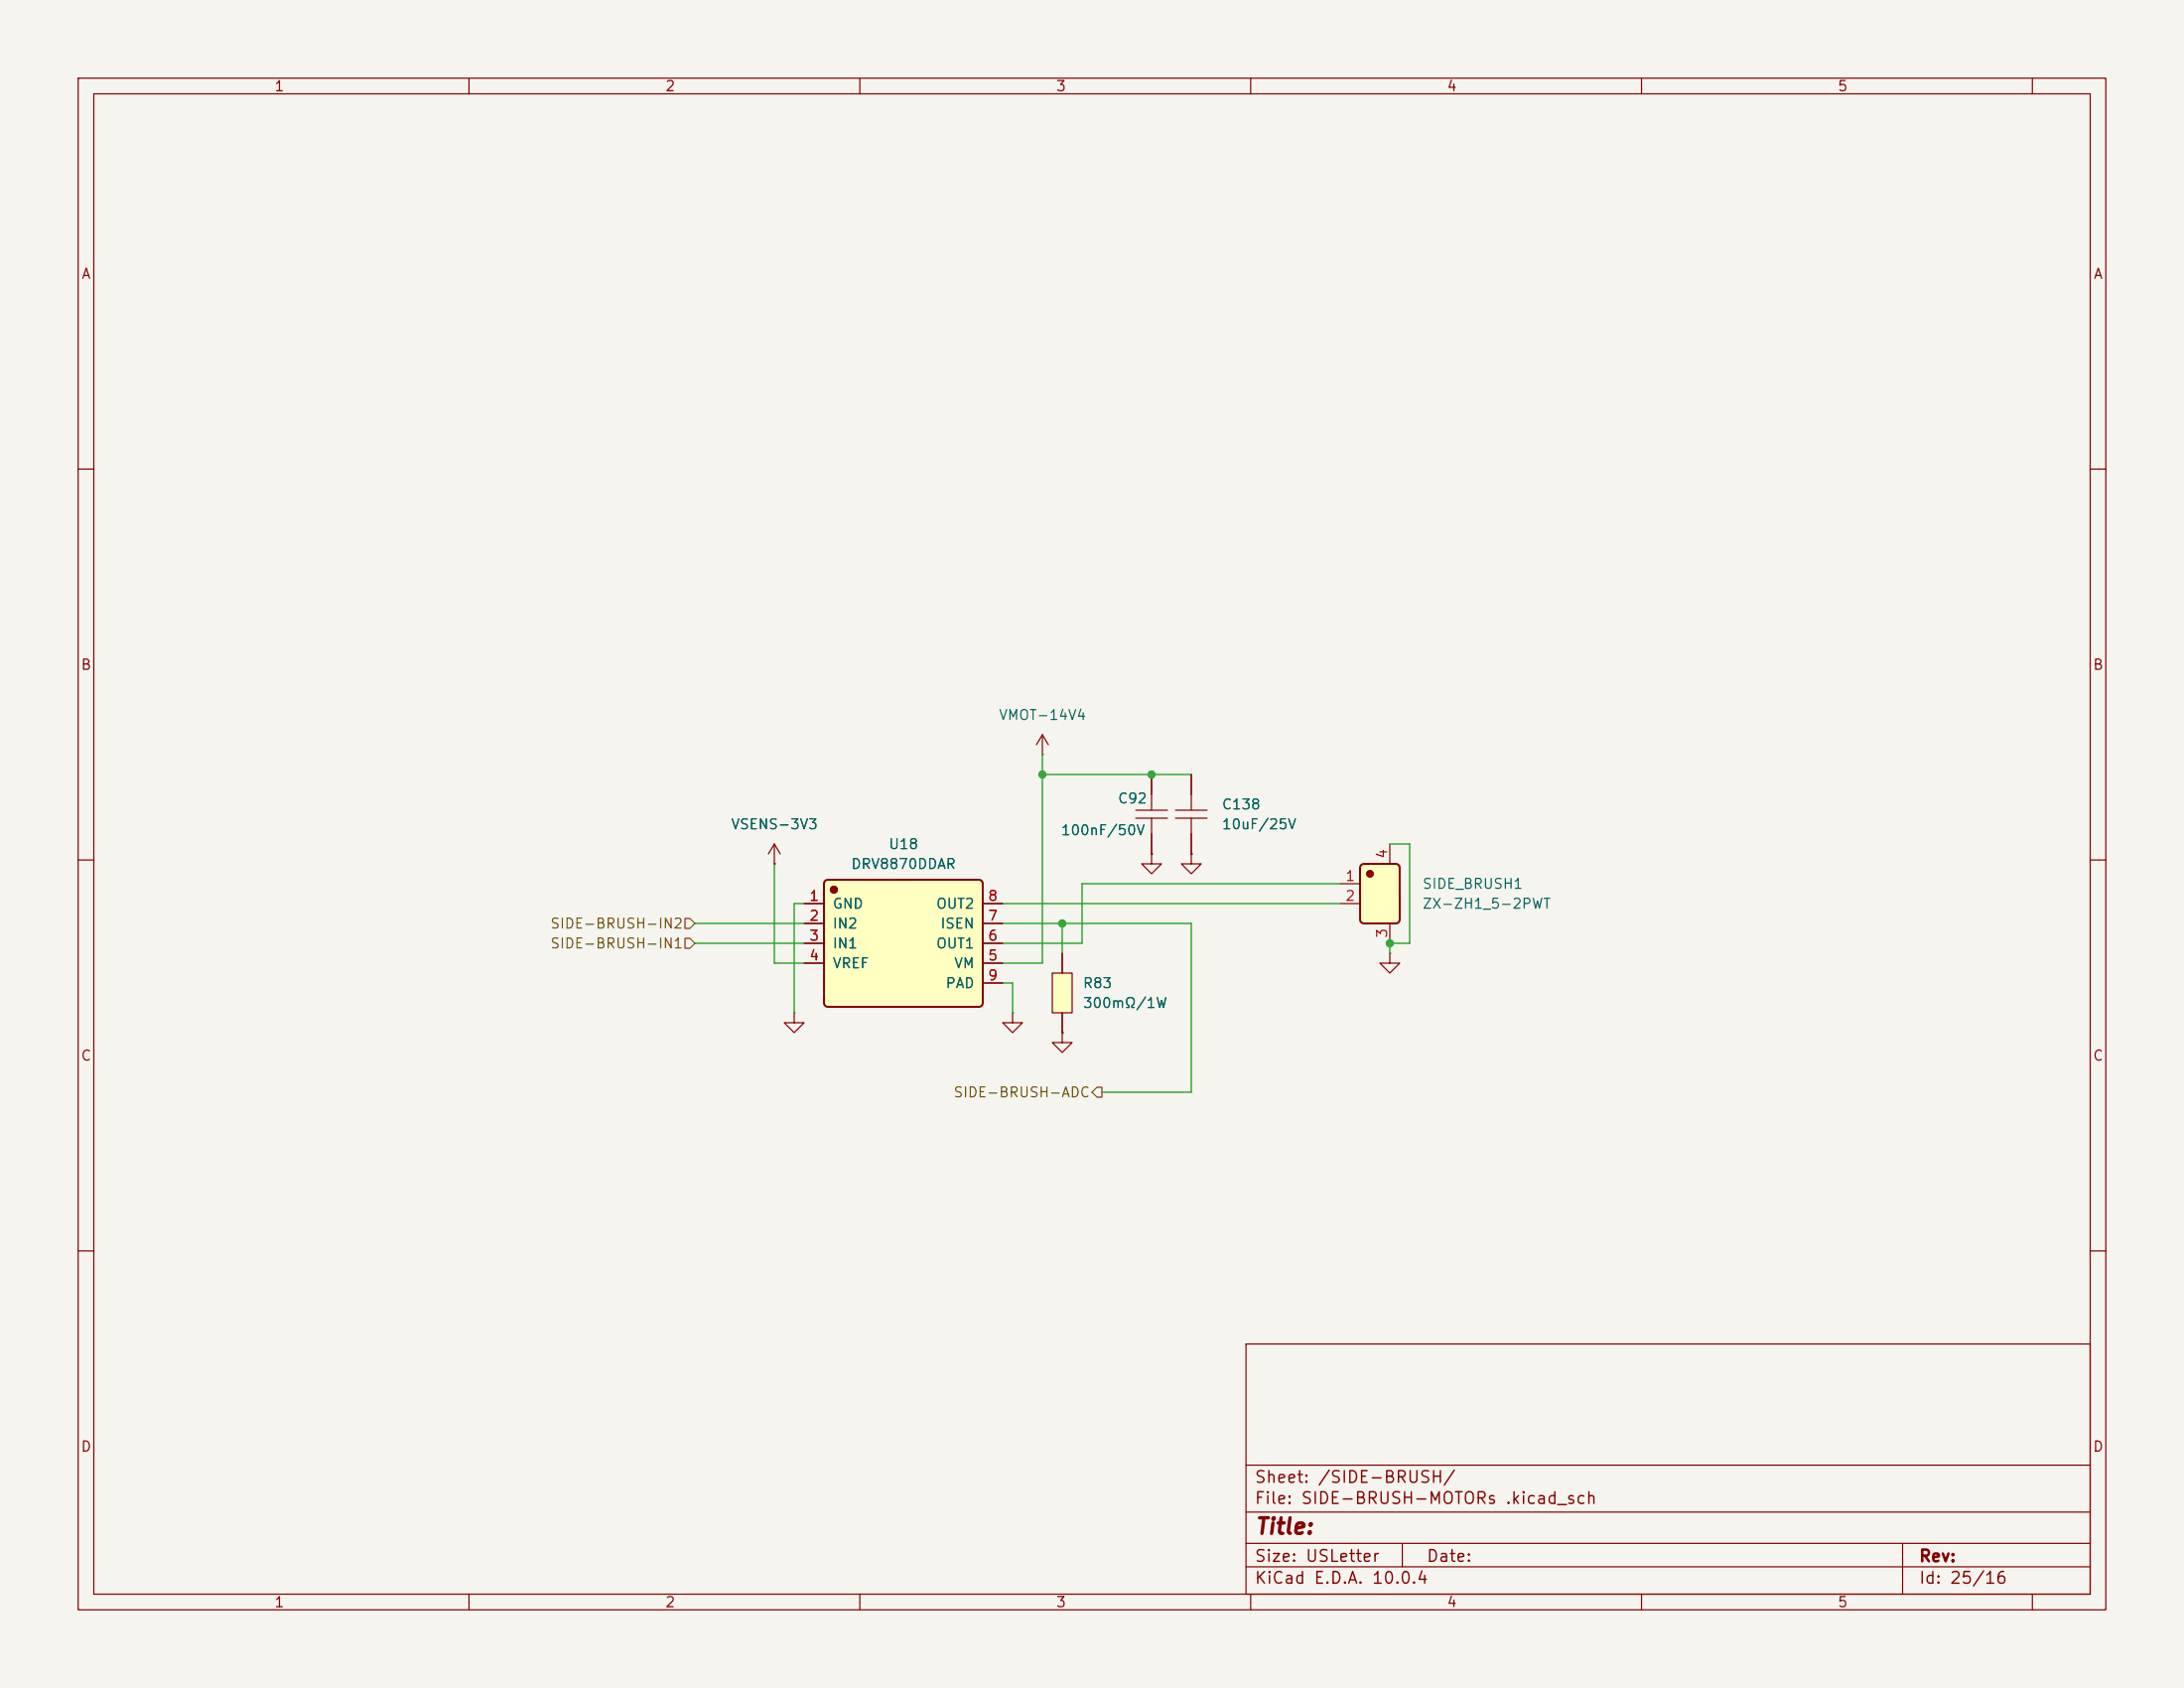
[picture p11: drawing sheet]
(kicad_sch
 (version 20260306)
 (generator "eeschema")
 (generator_version "10.0")
 (paper "USLetter")
 (lib_symbols
  (symbol "JLCImport:CL10A106MA8NRNC"
   (pin_numbers (hide yes))
   (pin_names (hide yes)) (exclude_from_sim no) (in_bom yes) (on_board yes)
   (in_pos_files yes)
   (duplicate_pin_numbers_are_jumpers no)
   (property "Reference" "C" (at 0 5.08 0) (show_name no) (do_not_autoplace no) (effects (font (size 1.27 1.27))))
   (property "Value" "10uF/25V" (at 0 -5.08 0) (show_name no) (do_not_autoplace no) (effects (font (size 1.27 1.27))))
   (property "Footprint" "JLCImport:C0603" (at 0 -7.62 0) (show_name no) (do_not_autoplace no) (hide yes) (effects (font (size 1.27 1.27))))
   (property "Datasheet" "https://lcsc.com/product-detail/Multilayer-Ceramic-Capacitors-MLCC-SMD-SMT_SAMSUNG_CL10A106MA8NRNC_10uF-106-20-25V_C96446.html" (at 0 -10.16 0) (show_name no) (do_not_autoplace no) (hide yes) (effects (font (size 1.27 1.27))))
   (property "Description" "10uF 25V X5R ±20% 0603 Multilayer Ceramic Capacitors MLCC - SMD/SMT ROHS" (at 0 0 0) (show_name no) (do_not_autoplace no) (hide yes) (effects (font (size 1.27 1.27))))
   (property "Manufacturer" "SAMSUNG(三星)" (at 0 -12.7 0) (show_name no) (do_not_autoplace no) (hide yes) (effects (font (size 1.27 1.27))))
   (property "MPN" "CL10A106MA8NRNC" (at 0 -15.24 0) (show_name no) (do_not_autoplace no) (hide yes) (effects (font (size 1.27 1.27))))
   (property "LCSC" "C96446" (at 0 -17.78 0) (show_name no) (do_not_autoplace no) (hide yes) (effects (font (size 1.27 1.27))))
   (symbol "CL10A106MA8NRNC_0_1"
    (polyline (pts (xy -0.51 0) (xy -2.54 0)) (stroke (width 0) (type default)) (fill (type none)))
    (polyline (pts (xy -0.51 -2.03) (xy -0.51 2.03)) (stroke (width 0) (type default)) (fill (type none)))
    (polyline (pts (xy 0.51 2.03) (xy 0.51 -2.03)) (stroke (width 0) (type default)) (fill (type none)))
    (polyline (pts (xy 2.54 0) (xy 0.51 0)) (stroke (width 0) (type default)) (fill (type none)))
    (pin passive line (at -5.08 0 0) (length 2.54) (name "1" (effects (font (size 1.27 1.27)))) (number "1" (effects (font (size 1.27 1.27)))))
    (pin passive line (at 5.08 0 180) (length 2.54) (name "2" (effects (font (size 1.27 1.27)))) (number "2" (effects (font (size 1.27 1.27))))))
   (embedded_fonts no))
  (symbol "JLCImport:CL10B104KB8NNNC"
   (pin_numbers (hide yes))
   (pin_names (hide yes)) (exclude_from_sim no) (in_bom yes) (on_board yes)
   (in_pos_files yes)
   (duplicate_pin_numbers_are_jumpers no)
   (property "Reference" "C" (at 0 5.08 0) (show_name no) (do_not_autoplace no) (effects (font (size 1.27 1.27))))
   (property "Value" "100nF/50V" (at 0 -5.08 0) (show_name no) (do_not_autoplace no) (effects (font (size 1.27 1.27))))
   (property "Footprint" "JLCImport:C0603" (at 0 -7.62 0) (show_name no) (do_not_autoplace no) (hide yes) (effects (font (size 1.27 1.27))))
   (property "Datasheet" "https://lcsc.com/product-detail/Multilayer-Ceramic-Capacitors-MLCC-SMD-SMT_SAMSUNG_CL10B104KB8NNNC_100nF-104-10-50V_C1591.html" (at 0 -10.16 0) (show_name no) (do_not_autoplace no) (hide yes) (effects (font (size 1.27 1.27))))
   (property "Description" "100nF 50V X7R ±10% 0603 Multilayer Ceramic Capacitors MLCC - SMD/SMT ROHS" (at 0 -22.86 0) (show_name no) (do_not_autoplace no) (hide yes) (effects (font (size 1.27 1.27))))
   (property "Manufacturer" "SAMSUNG(三星)" (at 0 -12.7 0) (show_name no) (do_not_autoplace no) (hide yes) (effects (font (size 1.27 1.27))))
   (property "MPN" "CL10B104KB8NNNC" (at 0 -15.24 0) (show_name no) (do_not_autoplace no) (hide yes) (effects (font (size 1.27 1.27))))
   (property "LCSC" "C1591" (at 0 -17.78 0) (show_name no) (do_not_autoplace no) (hide yes) (effects (font (size 1.27 1.27))))
   (symbol "CL10B104KB8NNNC_0_1"
    (polyline (pts (xy -0.51 0) (xy -2.54 0)) (stroke (width 0) (type default)) (fill (type none)))
    (polyline (pts (xy -0.51 -2.03) (xy -0.51 2.03)) (stroke (width 0) (type default)) (fill (type none)))
    (polyline (pts (xy 0.51 2.03) (xy 0.51 -2.03)) (stroke (width 0) (type default)) (fill (type none)))
    (polyline (pts (xy 2.54 0) (xy 0.51 0)) (stroke (width 0) (type default)) (fill (type none)))
    (pin passive line (at -5.08 0 0) (length 2.54) (name "1" (effects (font (size 1.27 1.27)))) (number "1" (effects (font (size 1.27 1.27)))))
    (pin passive line (at 5.08 0 180) (length 2.54) (name "2" (effects (font (size 1.27 1.27)))) (number "2" (effects (font (size 1.27 1.27))))))
   (embedded_fonts no))
  (symbol "JLCImport:DRV8870DDAR"
   (pin_names
    (offset 1.016)) (exclude_from_sim no) (in_bom yes) (on_board yes)
   (in_pos_files yes)
   (duplicate_pin_numbers_are_jumpers no)
   (property "Reference" "U" (at 0 10.128 0) (show_name no) (do_not_autoplace no) (effects (font (size 1.27 1.27))))
   (property "Value" "DRV8870DDAR" (at 0 -10.128 0) (show_name no) (do_not_autoplace no) (effects (font (size 1.27 1.27))))
   (property "Footprint" "JLCImport:DRV8870DDAR" (at 0 0 0) (show_name no) (do_not_autoplace no) (hide yes) (effects (font (size 1.27 1.27))))
   (property "Datasheet" "https://www.lcsc.com/datasheet/lcsc_datasheet_1809050151_Texas-Instruments-DRV8870DDAR_C86590.pdf" (at 0 0 0) (show_name no) (do_not_autoplace no) (hide yes) (effects (font (size 1.27 1.27))))
   (property "Description" "-40℃~+125℃ 1 10uA 3.6A 565mΩ Yes HSOP-8-EP Brushed DC Motor Drivers ROHS" (at 0 0 0) (show_name no) (do_not_autoplace no) (hide yes) (effects (font (size 1.27 1.27))))
   (property "LCSC" "C86590" (at 0 0 0) (show_name no) (do_not_autoplace no) (hide yes) (effects (font (size 1.27 1.27))))
   (property "Manufacturer" "Texas Instruments" (at 0 0 0) (show_name no) (do_not_autoplace no) (hide yes) (effects (font (size 1.27 1.27))))
   (property "Manufacturer Part" "DRV8870DDAR" (at 0 0 0) (show_name no) (do_not_autoplace no) (hide yes) (effects (font (size 1.27 1.27))))
   (symbol "DRV8870DDAR_0_1"
    (circle (center -8.89 6.858) (radius 0.381) (stroke (width 0.254) (type solid)) (fill (type outline)))
    (circle (center -8.89 6.858) (radius 0.381) (stroke (width 0.254) (type solid)) (fill (type outline)))
    (polyline (pts (xy 9.652 -8.128) (xy 9.7511 -8.1183) (xy 9.8464 -8.0893) (xy 9.9343 -8.0424) (xy 10.0112 -7.9792) (xy 10.0744 -7.9022) (xy 10.1214 -7.8144) (xy 10.1503 -7.7191) (xy 10.16 -7.62) (xy 10.1503 7.7191) (xy 10.1214 7.8144) (xy 10.0744 7.9022) (xy 10.0112 7.9792) (xy 9.9343 8.0424) (xy 9.8464 8.0893) (xy 9.7511 8.1183) (xy 9.652 8.128) (xy -9.7511 8.1183) (xy -9.8464 8.0893) (xy -9.9343 8.0424) (xy -10.0112 7.9792) (xy -10.0744 7.9022) (xy -10.1214 7.8144) (xy -10.1503 7.7191) (xy -10.16 7.62) (xy -10.1503 -7.7191) (xy -10.1214 -7.8144) (xy -10.0744 -7.9022) (xy -10.0112 -7.9792) (xy -9.9343 -8.0424) (xy -9.8464 -8.0893) (xy -9.7511 -8.1183) (xy -9.652 -8.128) (xy 9.652 -8.128)) (stroke (width 0.254) (type solid)) (fill (type background)))
    (pin power_in line (at -12.7 5.08 0) (length 2.54) (name "GND" (effects (font (size 1.27 1.27)))) (number "1" (effects (font (size 1.27 1.27)))))
    (pin passive line (at -12.7 2.54 0) (length 2.54) (name "IN2" (effects (font (size 1.27 1.27)))) (number "2" (effects (font (size 1.27 1.27)))))
    (pin passive line (at -12.7 0 0) (length 2.54) (name "IN1" (effects (font (size 1.27 1.27)))) (number "3" (effects (font (size 1.27 1.27)))))
    (pin passive line (at -12.7 -2.54 0) (length 2.54) (name "VREF" (effects (font (size 1.27 1.27)))) (number "4" (effects (font (size 1.27 1.27)))))
    (pin power_in line (at 12.7 -2.54 180) (length 2.54) (name "VM" (effects (font (size 1.27 1.27)))) (number "5" (effects (font (size 1.27 1.27)))))
    (pin passive line (at 12.7 0 180) (length 2.54) (name "OUT1" (effects (font (size 1.27 1.27)))) (number "6" (effects (font (size 1.27 1.27)))))
    (pin passive line (at 12.7 2.54 180) (length 2.54) (name "ISEN" (effects (font (size 1.27 1.27)))) (number "7" (effects (font (size 1.27 1.27)))))
    (pin passive line (at 12.7 5.08 180) (length 2.54) (name "OUT2" (effects (font (size 1.27 1.27)))) (number "8" (effects (font (size 1.27 1.27)))))
    (pin passive line (at 12.7 -5.08 180) (length 2.54) (name "PAD" (effects (font (size 1.27 1.27)))) (number "9" (effects (font (size 1.27 1.27))))))
   (embedded_fonts no))
  (symbol "JLCImport:RLH12FTCR300"
   (pin_numbers (hide yes))
   (pin_names (hide yes)) (exclude_from_sim no) (in_bom yes) (on_board yes)
   (in_pos_files yes)
   (duplicate_pin_numbers_are_jumpers no)
   (property "Reference" "R" (at 0 5.08 0) (show_name no) (do_not_autoplace no) (effects (font (size 1.27 1.27))))
   (property "Value" "300mΩ/1W" (at 0 -5.08 0) (show_name no) (do_not_autoplace no) (effects (font (size 1.27 1.27))))
   (property "Footprint" "JLCImport:R1206" (at 0 -7.62 0) (show_name no) (do_not_autoplace no) (hide yes) (effects (font (size 1.27 1.27))))
   (property "Datasheet" "https://www.lcsc.com/datasheet/C22464904.pdf" (at 0 -10.16 0) (show_name no) (do_not_autoplace no) (hide yes) (effects (font (size 1.27 1.27))))
   (property "Description" "1W 300mΩ Current Sense Resistor Surface Mount ±1% ±100ppm/℃ 1206 Current Sense Resistors / Shunt Resistors ROHS" (at 0 0 0) (show_name no) (do_not_autoplace no) (hide yes) (effects (font (size 1.27 1.27))))
   (property "Manufacturer" "大毅科技" (at 0 -12.7 0) (show_name no) (do_not_autoplace no) (hide yes) (effects (font (size 1.27 1.27))))
   (property "MPN" "RLH12FTCR300" (at 0 -15.24 0) (show_name no) (do_not_autoplace no) (hide yes) (effects (font (size 1.27 1.27))))
   (property "LCSC" "C22464904" (at 0 -17.78 0) (show_name no) (do_not_autoplace no) (hide yes) (effects (font (size 1.27 1.27))))
   (symbol "RLH12FTCR300_0_1"
    (rectangle (start -2.54 1.27) (end 2.54 -1.27) (stroke (width 0) (type default)) (fill (type background)))
    (pin passive line (at -5.08 0 0) (length 2.54) (name "1" (effects (font (size 1.27 1.27)))) (number "1" (effects (font (size 1.27 1.27)))))
    (pin passive line (at 5.08 0 180) (length 2.54) (name "2" (effects (font (size 1.27 1.27)))) (number "2" (effects (font (size 1.27 1.27))))))
   (embedded_fonts no))
  (symbol "JLCImport:ZX-ZH1_5-2PWT"
   (pin_names
    (offset 1.016) (hide yes)) (exclude_from_sim no) (in_bom yes) (on_board yes)
   (in_pos_files yes)
   (duplicate_pin_numbers_are_jumpers no)
   (property "Reference" "U" (at 0 8.35 0) (show_name no) (do_not_autoplace no) (effects (font (size 1.27 1.27))))
   (property "Value" "ZX-ZH1_5-2PWT" (at 0 -8.35 0) (show_name no) (do_not_autoplace no) (effects (font (size 1.27 1.27))))
   (property "Footprint" "JLCImport:ZX-ZH1_5-2PWT" (at 0 0 0) (show_name no) (do_not_autoplace no) (hide yes) (effects (font (size 1.27 1.27))))
   (property "Datasheet" "https://wmsc.lcsc.com/wmsc/upload/file/pdf/v2/lcsc/2312011606_Megastar-ZX-ZH1-5-2PWT_C19272405.pdf" (at 0 0 0) (show_name no) (do_not_autoplace no) (hide yes) (effects (font (size 1.27 1.27))))
   (property "Description" "-25℃~+85℃ 1 1.5mm 1A 1x2P 2 250V 2P 3.8mm 6mm 6mm Auxiliary Solder Pin Beige Brass LCP Surface Mount, Right Angle Tin ZH SMD,P=1.5mm,卧贴 Wire To Board Connector ROHS" (at 0 0 0) (show_name no) (do_not_autoplace no) (hide yes) (effects (font (size 1.27 1.27))))
   (property "LCSC" "C19272405" (at 0 0 0) (show_name no) (do_not_autoplace no) (hide yes) (effects (font (size 1.27 1.27))))
   (property "Manufacturer" "Megastar" (at 0 0 0) (show_name no) (do_not_autoplace no) (hide yes) (effects (font (size 1.27 1.27))))
   (property "Manufacturer Part" "ZX-ZH1.5-2PWT" (at 0 0 0) (show_name no) (do_not_autoplace no) (hide yes) (effects (font (size 1.27 1.27))))
   (symbol "ZX-ZH1_5-2PWT_0_1"
    (circle (center -1.27 2.54) (radius 0.381) (stroke (width 0.254) (type solid)) (fill (type outline)))
    (polyline (pts (xy 2.032 -3.81) (xy 2.1311 -3.8002) (xy 2.2264 -3.7713) (xy 2.3142 -3.7244) (xy 2.3912 -3.6612) (xy 2.4544 -3.5842) (xy 2.5013 -3.4964) (xy 2.5302 -3.4011) (xy 2.54 -3.302) (xy 2.5302 3.4011) (xy 2.5013 3.4964) (xy 2.4544 3.5842) (xy 2.3912 3.6612) (xy 2.3142 3.7244) (xy 2.2264 3.7713) (xy 2.1311 3.8002) (xy 2.032 3.81) (xy -2.1311 3.8002) (xy -2.2264 3.7713) (xy -2.3142 3.7244) (xy -2.3912 3.6612) (xy -2.4544 3.5842) (xy -2.5013 3.4964) (xy -2.5302 3.4011) (xy -2.54 3.302) (xy -2.5302 -3.4011) (xy -2.5013 -3.4964) (xy -2.4544 -3.5842) (xy -2.3912 -3.6612) (xy -2.3142 -3.7244) (xy -2.2264 -3.7713) (xy -2.1311 -3.8002) (xy -2.032 -3.81) (xy 2.032 -3.81)) (stroke (width 0.254) (type solid)) (fill (type background)))
    (pin passive line (at -5.08 1.27 0) (length 2.54) (name "1" (effects (font (size 1.27 1.27)))) (number "1" (effects (font (size 1.27 1.27)))))
    (pin passive line (at -5.08 -1.27 0) (length 2.54) (name "2" (effects (font (size 1.27 1.27)))) (number "2" (effects (font (size 1.27 1.27)))))
    (pin passive line (at 1.27 -6.35 90) (length 2.54) (name "3" (effects (font (size 1.27 1.27)))) (number "3" (effects (font (size 1.27 1.27)))))
    (pin passive line (at 1.27 6.35 270) (length 2.54) (name "4" (effects (font (size 1.27 1.27)))) (number "4" (effects (font (size 1.27 1.27))))))
   (embedded_fonts no))
  (symbol "power:GND"
   (power global)
   (pin_numbers (hide yes))
   (pin_names
    (offset 0) (hide yes)) (exclude_from_sim no) (in_bom yes) (on_board yes)
   (in_pos_files yes)
   (duplicate_pin_numbers_are_jumpers no)
   (property "Reference" "#PWR" (at 0 -6.35 0) (show_name no) (do_not_autoplace no) (hide yes) (effects (font (size 1.27 1.27))))
   (property "Value" "GND" (at 0 -3.81 0) (show_name no) (do_not_autoplace no) (effects (font (size 1.27 1.27))))
   (property "Footprint" "" (at 0 0 0) (show_name no) (do_not_autoplace no) (hide yes) (effects (font (size 1.27 1.27))))
   (property "Datasheet" "" (at 0 0 0) (show_name no) (do_not_autoplace no) (hide yes) (effects (font (size 1.27 1.27))))
   (property "Description" "Power symbol creates a global label with name \"GND\" , ground" (at 0 0 0) (show_name no) (do_not_autoplace no) (hide yes) (effects (font (size 1.27 1.27))))
   (symbol "GND_0_1"
    (polyline (pts (xy 0 0) (xy 0 -1.27) (xy 1.27 -1.27) (xy 0 -2.54) (xy -1.27 -1.27) (xy 0 -1.27)) (stroke (width 0) (type default)) (fill (type none))))
   (symbol "GND_1_1"
    (pin power_in line (at 0 0 270) (length 0) (name "" (effects (font (size 1.27 1.27)))) (number "1" (effects (font (size 1.27 1.27))))))
   (embedded_fonts no))
  (symbol "power:VPP"
   (power global)
   (pin_numbers (hide yes))
   (pin_names
    (offset 0) (hide yes)) (exclude_from_sim no) (in_bom yes) (on_board yes)
   (in_pos_files yes)
   (duplicate_pin_numbers_are_jumpers no)
   (property "Reference" "#PWR" (at 0 -3.81 0) (show_name no) (do_not_autoplace no) (hide yes) (effects (font (size 1.27 1.27))))
   (property "Value" "VPP" (at 0 3.556 0) (show_name no) (do_not_autoplace no) (effects (font (size 1.27 1.27))))
   (property "Footprint" "" (at 0 0 0) (show_name no) (do_not_autoplace no) (hide yes) (effects (font (size 1.27 1.27))))
   (property "Datasheet" "" (at 0 0 0) (show_name no) (do_not_autoplace no) (hide yes) (effects (font (size 1.27 1.27))))
   (property "Description" "Power symbol creates a global label with name \"VPP\"" (at 0 0 0) (show_name no) (do_not_autoplace no) (hide yes) (effects (font (size 1.27 1.27))))
   (symbol "VPP_0_1"
    (polyline (pts (xy -0.762 1.27) (xy 0 2.54)) (stroke (width 0) (type default)) (fill (type none)))
    (polyline (pts (xy 0 2.54) (xy 0.762 1.27)) (stroke (width 0) (type default)) (fill (type none)))
    (polyline (pts (xy 0 0) (xy 0 2.54)) (stroke (width 0) (type default)) (fill (type none))))
   (symbol "VPP_1_1"
    (pin power_in line (at 0 0 90) (length 0) (name "" (effects (font (size 1.27 1.27)))) (number "1" (effects (font (size 1.27 1.27))))))
   (embedded_fonts no)))
 (junction
  (at 135.89 118.11)
  (diameter 0)
  (color 0 0 0 0))
 (junction
  (at 177.8 120.65)
  (diameter 0)
  (color 0 0 0 0))
 (junction
  (at 147.32 99.06)
  (diameter 0)
  (color 0 0 0 0))
 (junction
  (at 133.35 99.06)
  (diameter 0)
  (color 0 0 0 0))
 (wire
  (pts (xy 133.35 123.19) (xy 128.27 123.19))
  (stroke (width 0) (type default)))
 (wire
  (pts (xy 138.43 120.65) (xy 128.27 120.65))
  (stroke (width 0) (type default)))
 (wire
  (pts (xy 88.9 120.65) (xy 102.87 120.65))
  (stroke (width 0) (type default)))
 (wire
  (pts (xy 152.4 118.11) (xy 152.4 139.7))
  (stroke (width 0) (type default)))
 (wire
  (pts (xy 99.06 110.49) (xy 99.06 123.19))
  (stroke (width 0) (type default)))
 (wire
  (pts (xy 101.6 115.57) (xy 101.6 129.54))
  (stroke (width 0) (type default)))
 (wire
  (pts (xy 133.35 99.06) (xy 133.35 123.19))
  (stroke (width 0) (type default)))
 (wire
  (pts (xy 128.27 125.73) (xy 129.54 125.73))
  (stroke (width 0) (type default)))
 (wire
  (pts (xy 171.45 113.03) (xy 138.43 113.03))
  (stroke (width 0) (type default)))
 (wire
  (pts (xy 177.8 120.65) (xy 177.8 121.92))
  (stroke (width 0) (type default)))
 (wire
  (pts (xy 177.8 107.95) (xy 180.34 107.95))
  (stroke (width 0) (type default)))
 (wire
  (pts (xy 135.89 118.11) (xy 135.89 121.92))
  (stroke (width 0) (type default)))
 (wire
  (pts (xy 133.35 96.52) (xy 133.35 99.06))
  (stroke (width 0) (type default)))
 (wire
  (pts (xy 135.89 118.11) (xy 152.4 118.11))
  (stroke (width 0) (type default)))
 (wire
  (pts (xy 128.27 115.57) (xy 171.45 115.57))
  (stroke (width 0) (type default)))
 (wire
  (pts (xy 133.35 99.06) (xy 147.32 99.06))
  (stroke (width 0) (type default)))
 (wire
  (pts (xy 129.54 125.73) (xy 129.54 129.54))
  (stroke (width 0) (type default)))
 (wire
  (pts (xy 99.06 123.19) (xy 102.87 123.19))
  (stroke (width 0) (type default)))
 (wire
  (pts (xy 128.27 118.11) (xy 135.89 118.11))
  (stroke (width 0) (type default)))
 (wire
  (pts (xy 102.87 115.57) (xy 101.6 115.57))
  (stroke (width 0) (type default)))
 (wire
  (pts (xy 140.97 139.7) (xy 152.4 139.7))
  (stroke (width 0) (type default)))
 (wire
  (pts (xy 88.9 118.11) (xy 102.87 118.11))
  (stroke (width 0) (type default)))
 (wire
  (pts (xy 180.34 120.65) (xy 177.8 120.65))
  (stroke (width 0) (type default)))
 (wire
  (pts (xy 147.32 99.06) (xy 152.4 99.06))
  (stroke (width 0) (type default)))
 (wire
  (pts (xy 180.34 107.95) (xy 180.34 120.65))
  (stroke (width 0) (type default)))
 (wire
  (pts (xy 138.43 113.03) (xy 138.43 120.65))
  (stroke (width 0) (type default)))
 (hierarchical_label "SIDE-BRUSH-IN1"
  (shape input)
  (at 88.9 120.65 180)
  (effects (font (size 1.27 1.27)) (justify right)))
 (hierarchical_label "SIDE-BRUSH-IN2"
  (shape input)
  (at 88.9 118.11 180)
  (effects (font (size 1.27 1.27)) (justify right)))
 (hierarchical_label "SIDE-BRUSH-ADC"
  (shape output)
  (at 140.97 139.7 180)
  (effects (font (size 1.27 1.27)) (justify right)))
 (symbol
  (lib_id "JLCImport:CL10A106MA8NRNC")
  (at 152.4 104.14 270)
  (unit 1)
  (body_style 1)
  (exclude_from_sim no)
  (in_bom yes)
  (on_board yes)
  (in_pos_files yes)
  (dnp no)
  (fields_autoplaced yes)
  (property "Reference" "C138" (at 156.21 102.8699 90) (show_name no) (do_not_autoplace no) (effects (font (size 1.27 1.27)) (justify left)))
  (property "Value" "10uF/25V" (at 156.21 105.4099 90) (show_name no) (do_not_autoplace no) (effects (font (size 1.27 1.27)) (justify left)))
  (property "Footprint" "JLCImport:C0603" (at 144.78 104.14 0) (hide yes) (show_name no) (do_not_autoplace no) (effects (font (size 1.27 1.27))))
  (property "Datasheet" "https://lcsc.com/product-detail/Multilayer-Ceramic-Capacitors-MLCC-SMD-SMT_SAMSUNG_CL10A106MA8NRNC_10uF-106-20-25V_C96446.html" (at 142.24 104.14 0) (hide yes) (show_name no) (do_not_autoplace no) (effects (font (size 1.27 1.27))))
  (property "Description" "10uF 25V X5R ±20% 0603 Multilayer Ceramic Capacitors MLCC - SMD/SMT ROHS" (at 152.4 104.14 0) (hide yes) (show_name no) (do_not_autoplace no) (effects (font (size 1.27 1.27))))
  (property "Manufacturer" "SAMSUNG(三星)" (at 139.7 104.14 0) (hide yes) (show_name no) (do_not_autoplace no) (effects (font (size 1.27 1.27))))
  (property "MPN" "CL10A106MA8NRNC" (at 137.16 104.14 0) (hide yes) (show_name no) (do_not_autoplace no) (effects (font (size 1.27 1.27))))
  (property "LCSC" "C96446" (at 134.62 104.14 0) (hide yes) (show_name no) (do_not_autoplace no) (effects (font (size 1.27 1.27))))
  (pin "2")
  (pin "1"))
 (symbol
  (lib_id "power:GND")
  (at 177.8 121.92 0)
  (unit 1)
  (body_style 1)
  (exclude_from_sim no)
  (in_bom yes)
  (on_board yes)
  (in_pos_files yes)
  (dnp no)
  (property "Reference" "#PWR0555" (at 177.8 121.92 0) (hide yes) (show_name no) (do_not_autoplace no) (effects (font (size 1.27 1.27))))
  (property "Value" "GND" (at 177.8 128.27 0) (hide yes) (show_name no) (do_not_autoplace no) (effects (font (size 1.27 1.27))))
  (property "Footprint" "" (at 177.8 121.92 0) (show_name no) (do_not_autoplace no) (effects (font (size 1.27 1.27))))
  (property "Datasheet" "" (at 177.8 121.92 0) (show_name no) (do_not_autoplace no) (effects (font (size 1.27 1.27))))
  (property "Description" "Power symbol creates a global label with name \"GND\" , ground" (at 177.8 121.92 0) (hide yes) (show_name no) (do_not_autoplace no) (effects (font (size 1.27 1.27))))
  (pin "1"))
 (symbol
  (lib_id "JLCImport:CL10B104KB8NNNC")
  (at 147.32 104.14 270)
  (mirror x)
  (unit 1)
  (body_style 1)
  (exclude_from_sim no)
  (in_bom yes)
  (on_board yes)
  (in_pos_files yes)
  (dnp no)
  (property "Reference" "C92" (at 146.812 102.108 90) (show_name no) (do_not_autoplace no) (effects (font (size 1.27 1.27)) (justify right)))
  (property "Value" "100nF/50V" (at 146.558 106.172 90) (show_name no) (do_not_autoplace no) (effects (font (size 1.27 1.27)) (justify right)))
  (property "Footprint" "JLCImport:C0603" (at 139.7 104.14 0) (hide yes) (show_name no) (do_not_autoplace no) (effects (font (size 1.27 1.27))))
  (property "Datasheet" "https://lcsc.com/product-detail/Multilayer-Ceramic-Capacitors-MLCC-SMD-SMT_SAMSUNG_CL10B104KB8NNNC_100nF-104-10-50V_C1591.html" (at 137.16 104.14 0) (hide yes) (show_name no) (do_not_autoplace no) (effects (font (size 1.27 1.27))))
  (property "Description" "100nF 50V X7R ±10% 0603 Multilayer Ceramic Capacitors MLCC - SMD/SMT ROHS" (at 124.46 104.14 0) (hide yes) (show_name no) (do_not_autoplace no) (effects (font (size 1.27 1.27))))
  (property "Manufacturer" "SAMSUNG(三星)" (at 134.62 104.14 0) (hide yes) (show_name no) (do_not_autoplace no) (effects (font (size 1.27 1.27))))
  (property "MPN" "CL10B104KB8NNNC" (at 132.08 104.14 0) (hide yes) (show_name no) (do_not_autoplace no) (effects (font (size 1.27 1.27))))
  (property "LCSC" "C1591" (at 129.54 104.14 0) (hide yes) (show_name no) (do_not_autoplace no) (effects (font (size 1.27 1.27))))
  (pin "1")
  (pin "2"))
 (symbol
  (lib_id "power:GND")
  (at 152.4 109.22 0)
  (unit 1)
  (body_style 1)
  (exclude_from_sim no)
  (in_bom yes)
  (on_board yes)
  (in_pos_files yes)
  (dnp no)
  (property "Reference" "#PWR0596" (at 152.4 109.22 0) (hide yes) (show_name no) (do_not_autoplace no) (effects (font (size 1.27 1.27))))
  (property "Value" "GND" (at 152.4 115.57 0) (hide yes) (show_name no) (do_not_autoplace no) (effects (font (size 1.27 1.27))))
  (property "Footprint" "" (at 152.4 109.22 0) (show_name no) (do_not_autoplace no) (effects (font (size 1.27 1.27))))
  (property "Datasheet" "" (at 152.4 109.22 0) (show_name no) (do_not_autoplace no) (effects (font (size 1.27 1.27))))
  (property "Description" "Power symbol creates a global label with name \"GND\" , ground" (at 152.4 109.22 0) (hide yes) (show_name no) (do_not_autoplace no) (effects (font (size 1.27 1.27))))
  (pin "1"))
 (symbol
  (lib_id "power:VPP")
  (at 99.06 110.49 0)
  (unit 1)
  (body_style 1)
  (exclude_from_sim no)
  (in_bom yes)
  (on_board yes)
  (in_pos_files yes)
  (dnp no)
  (property "Reference" "#PWR0927" (at 99.06 114.3 0) (hide yes) (show_name no) (do_not_autoplace no) (effects (font (size 1.27 1.27))))
  (property "Value" "VSENS-3V3" (at 99.06 105.41 0) (show_name no) (do_not_autoplace no) (effects (font (size 1.27 1.27))))
  (property "Footprint" "" (at 99.06 110.49 0) (hide yes) (show_name no) (do_not_autoplace no) (effects (font (size 1.27 1.27))))
  (property "Datasheet" "" (at 99.06 110.49 0) (hide yes) (show_name no) (do_not_autoplace no) (effects (font (size 1.27 1.27))))
  (property "Description" "Power symbol creates a global label with name \"VCC-3V3-REG\"" (at 99.06 110.49 0) (hide yes) (show_name no) (do_not_autoplace no) (effects (font (size 1.27 1.27))))
  (pin "1"))
 (symbol
  (lib_id "JLCImport:ZX-ZH1_5-2PWT")
  (at 176.53 114.3 0)
  (unit 1)
  (body_style 1)
  (exclude_from_sim no)
  (in_bom yes)
  (on_board yes)
  (in_pos_files yes)
  (dnp no)
  (property "Reference" "SIDE_BRUSH1" (at 181.864 113.03 0) (show_name no) (do_not_autoplace no) (effects (font (size 1.27 1.27)) (justify left)))
  (property "Value" "ZX-ZH1_5-2PWT" (at 181.864 115.57 0) (show_name no) (do_not_autoplace no) (effects (font (size 1.27 1.27)) (justify left)))
  (property "Footprint" "JLCImport:ZX-ZH1_5-2PWT" (at 176.53 114.3 0) (hide yes) (show_name no) (do_not_autoplace no) (effects (font (size 1.27 1.27))))
  (property "Datasheet" "https://wmsc.lcsc.com/wmsc/upload/file/pdf/v2/lcsc/2312011606_Megastar-ZX-ZH1-5-2PWT_C19272405.pdf" (at 176.53 114.3 0) (hide yes) (show_name no) (do_not_autoplace no) (effects (font (size 1.27 1.27))))
  (property "Description" "-25℃~+85℃ 1 1.5mm 1A 1x2P 2 250V 2P 3.8mm 6mm 6mm Auxiliary Solder Pin Beige Brass LCP Surface Mount, Right Angle Tin ZH SMD,P=1.5mm,卧贴 Wire To Board Connector ROHS" (at 176.53 114.3 0) (hide yes) (show_name no) (do_not_autoplace no) (effects (font (size 1.27 1.27))))
  (property "LCSC" "C19272405" (at 176.53 114.3 0) (hide yes) (show_name no) (do_not_autoplace no) (effects (font (size 1.27 1.27))))
  (property "Manufacturer" "Megastar" (at 176.53 114.3 0) (hide yes) (show_name no) (do_not_autoplace no) (effects (font (size 1.27 1.27))))
  (property "Manufacturer Part" "ZX-ZH1.5-2PWT" (at 176.53 114.3 0) (hide yes) (show_name no) (do_not_autoplace no) (effects (font (size 1.27 1.27))))
  (property "CLASSNAME" "" (at 176.53 114.3 0) (hide yes) (show_name no) (do_not_autoplace no) (effects (font (size 1.27 1.27))))
  (property "C_VOLTAGE" "" (at 176.53 114.3 0) (hide yes) (show_name no) (do_not_autoplace no) (effects (font (size 1.27 1.27))))
  (property "DC RESISTOR" "" (at 176.53 114.3 0) (hide yes) (show_name no) (do_not_autoplace no) (effects (font (size 1.27 1.27))))
  (property "DIELECTRIC" "" (at 176.53 114.3 0) (hide yes) (show_name no) (do_not_autoplace no) (effects (font (size 1.27 1.27))))
  (property "IC" "" (at 176.53 114.3 0) (hide yes) (show_name no) (do_not_autoplace no) (effects (font (size 1.27 1.27))))
  (property "ID" "" (at 176.53 114.3 0) (hide yes) (show_name no) (do_not_autoplace no) (effects (font (size 1.27 1.27))))
  (property "ID_MAX" "" (at 176.53 114.3 0) (hide yes) (show_name no) (do_not_autoplace no) (effects (font (size 1.27 1.27))))
  (property "IRMS" "" (at 176.53 114.3 0) (hide yes) (show_name no) (do_not_autoplace no) (effects (font (size 1.27 1.27))))
  (property "ISAT" "" (at 176.53 114.3 0) (hide yes) (show_name no) (do_not_autoplace no) (effects (font (size 1.27 1.27))))
  (property "MANUFACTURER PART NUMBER" "" (at 176.53 114.3 0) (hide yes) (show_name no) (do_not_autoplace no) (effects (font (size 1.27 1.27))))
  (property "NUMBER" "" (at 176.53 114.3 0) (hide yes) (show_name no) (do_not_autoplace no) (effects (font (size 1.27 1.27))))
  (property "OPTION" "" (at 176.53 114.3 0) (hide yes) (show_name no) (do_not_autoplace no) (effects (font (size 1.27 1.27))))
  (property "OPTIONAL" "" (at 176.53 114.3 0) (hide yes) (show_name no) (do_not_autoplace no) (effects (font (size 1.27 1.27))))
  (property "PC" "" (at 176.53 114.3 0) (hide yes) (show_name no) (do_not_autoplace no) (effects (font (size 1.27 1.27))))
  (property "PD" "" (at 176.53 114.3 0) (hide yes) (show_name no) (do_not_autoplace no) (effects (font (size 1.27 1.27))))
  (property "RESONACE FREQUENCY" "" (at 176.53 114.3 0) (hide yes) (show_name no) (do_not_autoplace no) (effects (font (size 1.27 1.27))))
  (property "SPLIT_INST" "" (at 176.53 114.3 0) (hide yes) (show_name no) (do_not_autoplace no) (effects (font (size 1.27 1.27))))
  (property "SWAP_INFO" "" (at 176.53 114.3 0) (hide yes) (show_name no) (do_not_autoplace no) (effects (font (size 1.27 1.27))))
  (property "TOLERANCE" "" (at 176.53 114.3 0) (hide yes) (show_name no) (do_not_autoplace no) (effects (font (size 1.27 1.27))))
  (property "VCEO" "" (at 176.53 114.3 0) (hide yes) (show_name no) (do_not_autoplace no) (effects (font (size 1.27 1.27))))
  (property "VDS" "" (at 176.53 114.3 0) (hide yes) (show_name no) (do_not_autoplace no) (effects (font (size 1.27 1.27))))
  (property "VGS" "" (at 176.53 114.3 0) (hide yes) (show_name no) (do_not_autoplace no) (effects (font (size 1.27 1.27))))
  (property "VGSTH" "" (at 176.53 114.3 0) (hide yes) (show_name no) (do_not_autoplace no) (effects (font (size 1.27 1.27))))
  (property "VOLTAGE" "" (at 176.53 114.3 0) (hide yes) (show_name no) (do_not_autoplace no) (effects (font (size 1.27 1.27))))
  (property "WATTAGE" "" (at 176.53 114.3 0) (hide yes) (show_name no) (do_not_autoplace no) (effects (font (size 1.27 1.27))))
  (property "Arrow Part Number" "" (at 176.53 114.3 0) (hide yes) (show_name no) (do_not_autoplace no) (effects (font (size 1.27 1.27))))
  (property "Arrow Price/Stock" "" (at 176.53 114.3 0) (hide yes) (show_name no) (do_not_autoplace no) (effects (font (size 1.27 1.27))))
  (property "Comment" "" (at 176.53 114.3 0) (hide yes) (show_name no) (do_not_autoplace no) (effects (font (size 1.27 1.27))))
  (property "Height" "" (at 176.53 114.3 0) (hide yes) (show_name no) (do_not_autoplace no) (effects (font (size 1.27 1.27))))
  (property "Manufacturer_Name" "" (at 176.53 114.3 0) (hide yes) (show_name no) (do_not_autoplace no) (effects (font (size 1.27 1.27))))
  (property "Mouser Part Number" "" (at 176.53 114.3 0) (hide yes) (show_name no) (do_not_autoplace no) (effects (font (size 1.27 1.27))))
  (property "Mouser Price/Stock" "" (at 176.53 114.3 0) (hide yes) (show_name no) (do_not_autoplace no) (effects (font (size 1.27 1.27))))
  (pin "4")
  (pin "1")
  (pin "2")
  (pin "3"))
 (symbol
  (lib_id "JLCImport:DRV8870DDAR")
  (at 115.57 120.65 0)
  (unit 1)
  (body_style 1)
  (exclude_from_sim no)
  (in_bom yes)
  (on_board yes)
  (in_pos_files yes)
  (dnp no)
  (fields_autoplaced yes)
  (property "Reference" "U18" (at 115.57 107.95 0) (show_name no) (do_not_autoplace no) (effects (font (size 1.27 1.27))))
  (property "Value" "DRV8870DDAR" (at 115.57 110.49 0) (show_name no) (do_not_autoplace no) (effects (font (size 1.27 1.27))))
  (property "Footprint" "JLCImport:DRV8870DDAR" (at 115.57 120.65 0) (hide yes) (show_name no) (do_not_autoplace no) (effects (font (size 1.27 1.27))))
  (property "Datasheet" "https://www.lcsc.com/datasheet/lcsc_datasheet_1809050151_Texas-Instruments-DRV8870DDAR_C86590.pdf" (at 115.57 120.65 0) (hide yes) (show_name no) (do_not_autoplace no) (effects (font (size 1.27 1.27))))
  (property "Description" "-40℃~+125℃ 1 10uA 3.6A 565mΩ Yes HSOP-8-EP Brushed DC Motor Drivers ROHS" (at 115.57 120.65 0) (hide yes) (show_name no) (do_not_autoplace no) (effects (font (size 1.27 1.27))))
  (property "LCSC" "C86590" (at 115.57 120.65 0) (hide yes) (show_name no) (do_not_autoplace no) (effects (font (size 1.27 1.27))))
  (property "Manufacturer" "Texas Instruments" (at 115.57 120.65 0) (hide yes) (show_name no) (do_not_autoplace no) (effects (font (size 1.27 1.27))))
  (property "Manufacturer Part" "DRV8870DDAR" (at 115.57 120.65 0) (hide yes) (show_name no) (do_not_autoplace no) (effects (font (size 1.27 1.27))))
  (pin "4")
  (pin "7")
  (pin "9")
  (pin "1")
  (pin "2")
  (pin "3")
  (pin "5")
  (pin "6")
  (pin "8"))
 (symbol
  (lib_id "power:GND")
  (at 147.32 109.22 0)
  (unit 1)
  (body_style 1)
  (exclude_from_sim no)
  (in_bom yes)
  (on_board yes)
  (in_pos_files yes)
  (dnp no)
  (property "Reference" "#PWR0593" (at 147.32 109.22 0) (hide yes) (show_name no) (do_not_autoplace no) (effects (font (size 1.27 1.27))))
  (property "Value" "GND" (at 147.32 115.57 0) (hide yes) (show_name no) (do_not_autoplace no) (effects (font (size 1.27 1.27))))
  (property "Footprint" "" (at 147.32 109.22 0) (show_name no) (do_not_autoplace no) (effects (font (size 1.27 1.27))))
  (property "Datasheet" "" (at 147.32 109.22 0) (show_name no) (do_not_autoplace no) (effects (font (size 1.27 1.27))))
  (property "Description" "Power symbol creates a global label with name \"GND\" , ground" (at 147.32 109.22 0) (hide yes) (show_name no) (do_not_autoplace no) (effects (font (size 1.27 1.27))))
  (pin "1"))
 (symbol
  (lib_id "JLCImport:RLH12FTCR300")
  (at 135.89 127 90)
  (unit 1)
  (body_style 1)
  (exclude_from_sim no)
  (in_bom yes)
  (on_board yes)
  (in_pos_files yes)
  (dnp no)
  (fields_autoplaced yes)
  (property "Reference" "R83" (at 138.43 125.7299 90) (show_name no) (do_not_autoplace no) (effects (font (size 1.27 1.27)) (justify right)))
  (property "Value" "300mΩ/1W" (at 138.43 128.2699 90) (show_name no) (do_not_autoplace no) (effects (font (size 1.27 1.27)) (justify right)))
  (property "Footprint" "JLCImport:R1206" (at 143.51 127 0) (hide yes) (show_name no) (do_not_autoplace no) (effects (font (size 1.27 1.27))))
  (property "Datasheet" "https://www.lcsc.com/datasheet/C22464904.pdf" (at 146.05 127 0) (hide yes) (show_name no) (do_not_autoplace no) (effects (font (size 1.27 1.27))))
  (property "Description" "1W 300mΩ Current Sense Resistor Surface Mount ±1% ±100ppm/℃ 1206 Current Sense Resistors / Shunt Resistors ROHS" (at 135.89 127 0) (hide yes) (show_name no) (do_not_autoplace no) (effects (font (size 1.27 1.27))))
  (property "Manufacturer" "大毅科技" (at 148.59 127 0) (hide yes) (show_name no) (do_not_autoplace no) (effects (font (size 1.27 1.27))))
  (property "MPN" "RLH12FTCR300" (at 151.13 127 0) (hide yes) (show_name no) (do_not_autoplace no) (effects (font (size 1.27 1.27))))
  (property "LCSC" "C22464904" (at 153.67 127 0) (hide yes) (show_name no) (do_not_autoplace no) (effects (font (size 1.27 1.27))))
  (pin "2")
  (pin "1"))
 (symbol
  (lib_id "power:GND")
  (at 135.89 132.08 0)
  (unit 1)
  (body_style 1)
  (exclude_from_sim no)
  (in_bom yes)
  (on_board yes)
  (in_pos_files yes)
  (dnp no)
  (property "Reference" "#PWR0591" (at 135.89 132.08 0) (hide yes) (show_name no) (do_not_autoplace no) (effects (font (size 1.27 1.27))))
  (property "Value" "GND" (at 135.89 138.43 0) (hide yes) (show_name no) (do_not_autoplace no) (effects (font (size 1.27 1.27))))
  (property "Footprint" "" (at 135.89 132.08 0) (show_name no) (do_not_autoplace no) (effects (font (size 1.27 1.27))))
  (property "Datasheet" "" (at 135.89 132.08 0) (show_name no) (do_not_autoplace no) (effects (font (size 1.27 1.27))))
  (property "Description" "Power symbol creates a global label with name \"GND\" , ground" (at 135.89 132.08 0) (hide yes) (show_name no) (do_not_autoplace no) (effects (font (size 1.27 1.27))))
  (pin "1"))
 (symbol
  (lib_id "power:VPP")
  (at 133.35 96.52 0)
  (unit 1)
  (body_style 1)
  (exclude_from_sim no)
  (in_bom yes)
  (on_board yes)
  (in_pos_files yes)
  (dnp no)
  (property "Reference" "#PWR0926" (at 133.35 100.33 0) (hide yes) (show_name no) (do_not_autoplace no) (effects (font (size 1.27 1.27))))
  (property "Value" "VMOT-14V4" (at 133.35 91.44 0) (show_name no) (do_not_autoplace no) (effects (font (size 1.27 1.27))))
  (property "Footprint" "" (at 133.35 96.52 0) (hide yes) (show_name no) (do_not_autoplace no) (effects (font (size 1.27 1.27))))
  (property "Datasheet" "" (at 133.35 96.52 0) (hide yes) (show_name no) (do_not_autoplace no) (effects (font (size 1.27 1.27))))
  (property "Description" "Power symbol creates a global label with name \"VM-VBAT\"" (at 133.35 96.52 0) (hide yes) (show_name no) (do_not_autoplace no) (effects (font (size 1.27 1.27))))
  (pin "1"))
 (symbol
  (lib_id "power:GND")
  (at 101.6 129.54 0)
  (unit 1)
  (body_style 1)
  (exclude_from_sim no)
  (in_bom yes)
  (on_board yes)
  (in_pos_files yes)
  (dnp no)
  (property "Reference" "#PWR0584" (at 101.6 129.54 0) (hide yes) (show_name no) (do_not_autoplace no) (effects (font (size 1.27 1.27))))
  (property "Value" "GND" (at 101.6 135.89 0) (hide yes) (show_name no) (do_not_autoplace no) (effects (font (size 1.27 1.27))))
  (property "Footprint" "" (at 101.6 129.54 0) (show_name no) (do_not_autoplace no) (effects (font (size 1.27 1.27))))
  (property "Datasheet" "" (at 101.6 129.54 0) (show_name no) (do_not_autoplace no) (effects (font (size 1.27 1.27))))
  (property "Description" "Power symbol creates a global label with name \"GND\" , ground" (at 101.6 129.54 0) (hide yes) (show_name no) (do_not_autoplace no) (effects (font (size 1.27 1.27))))
  (pin "1"))
 (symbol
  (lib_id "power:GND")
  (at 129.54 129.54 0)
  (unit 1)
  (body_style 1)
  (exclude_from_sim no)
  (in_bom yes)
  (on_board yes)
  (in_pos_files yes)
  (dnp no)
  (property "Reference" "#PWR0586" (at 129.54 129.54 0) (hide yes) (show_name no) (do_not_autoplace no) (effects (font (size 1.27 1.27))))
  (property "Value" "GND" (at 129.54 135.89 0) (hide yes) (show_name no) (do_not_autoplace no) (effects (font (size 1.27 1.27))))
  (property "Footprint" "" (at 129.54 129.54 0) (show_name no) (do_not_autoplace no) (effects (font (size 1.27 1.27))))
  (property "Datasheet" "" (at 129.54 129.54 0) (show_name no) (do_not_autoplace no) (effects (font (size 1.27 1.27))))
  (property "Description" "Power symbol creates a global label with name \"GND\" , ground" (at 129.54 129.54 0) (hide yes) (show_name no) (do_not_autoplace no) (effects (font (size 1.27 1.27))))
  (pin "1")))
